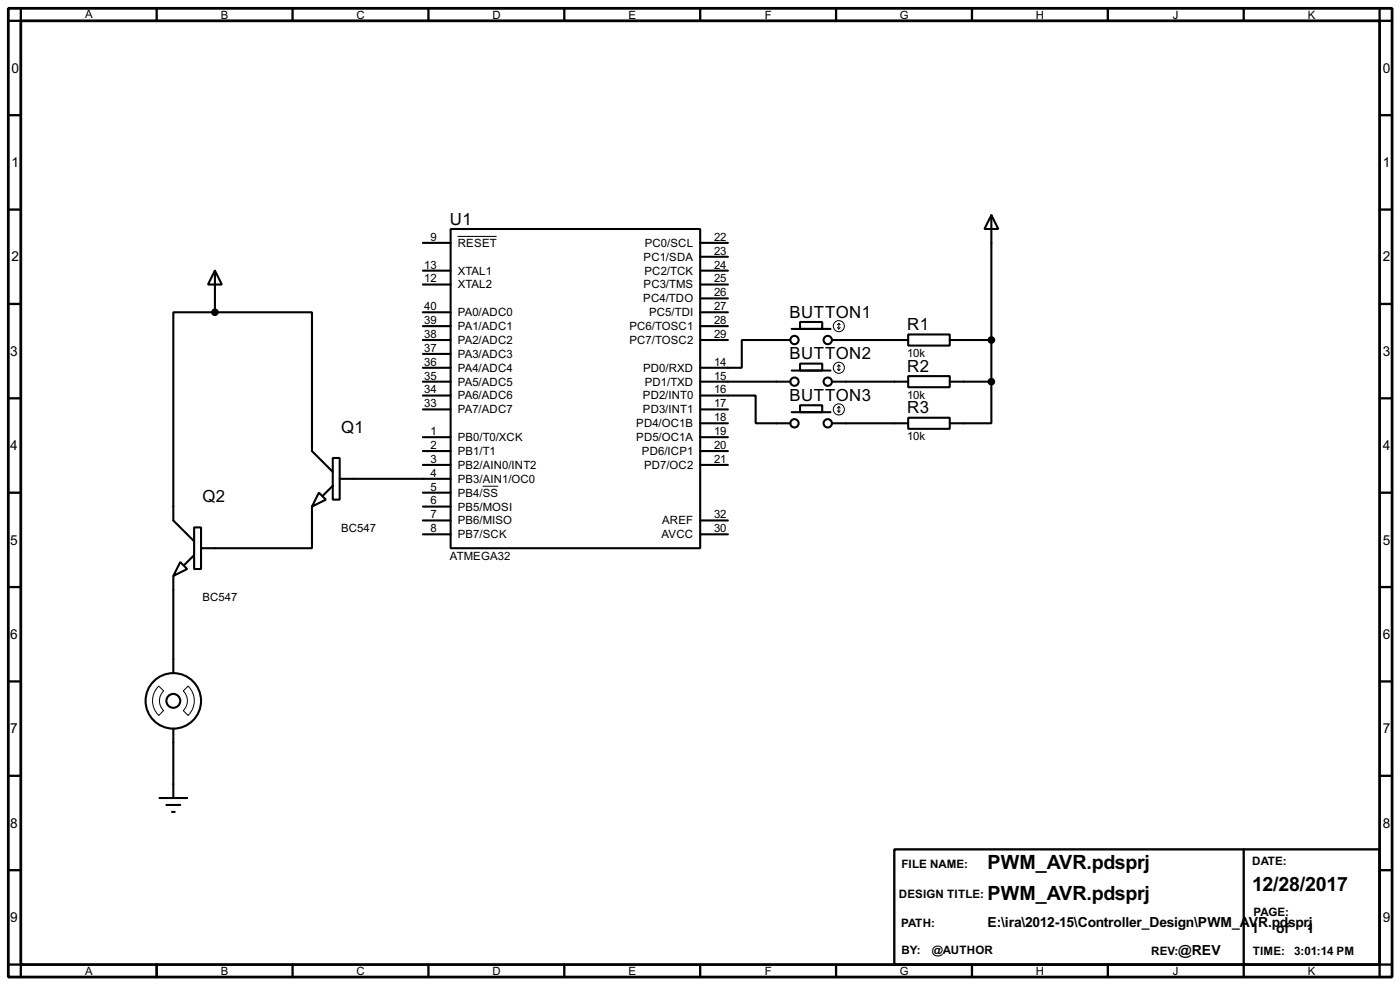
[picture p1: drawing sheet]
<svg xmlns="http://www.w3.org/2000/svg" width="256mm" height="180mm" viewBox="0 0 256 180" stroke-linecap="round" stroke-linejoin="round" font-family="sans-serif">
<path d="M1.5 1.5h253.5v177.3h-253.5zM3.8 3.8h248.9v172.7h-248.9z" fill="none" stroke="#000" stroke-width=".51"/>
<g fill="none" stroke="#000" stroke-width=".42">
<path d="M3.8 1.5v2.3h-2.3M28.7 1.5v2.3M53.6 1.5v2.3M78.5 1.5v2.3M103.4 1.5v2.3M128.3 1.5v2.3M153.2 1.5v2.3M178.1 1.5v2.3M202.9 1.5v2.3M227.8 1.5v2.3M252.7 1.5v2.3h2.3M1.5 21.1h2.3"/>
<path d="M1.5 38.4h2.3M252.7 21.1h2.3M252.7 38.4h2.3M1.5 55.6h2.3M252.7 55.6h2.3M1.5 72.9h2.3M252.7 72.9h2.3M1.5 90.2h2.3M252.7 90.2h2.3M1.5 107.4h2.3M252.7 107.4h2.3M1.5 124.7h2.3"/>
<path d="M252.7 124.7h2.3M1.5 142h2.3M1.5 159.3h2.3M163.8 155.4h88.9v21.1h-88.9zM227.8 155.4v23.4M252.7 142h2.3M252.7 159.3h2.3M1.5 176.5h2.3v2.3M28.7 176.5v2.3M53.6 176.5v2.3M78.5 176.5v2.3M103.4 176.5v2.3"/>
<path d="M128.3 176.5v2.3M153.2 176.5v2.3M178.1 176.5v2.3M202.9 176.5v2.3M255 176.5h-2.3v2.3"/>
</g>
<g fill="none" stroke="#000" stroke-width=".38">
<path d="M181.6 39.4l1.3 2.5h-2.6zM181.6 39.4v30.4M39.4 49.5l1.2 2.6h-2.5zM39.4 57.1h17.7v25.4l3.9 3.9M39.4 57.1h-7.7v38.1l3.9 3.9M39.4 49.5v7.6M77.5 44.4h5M77.5 52.1h5M77.5 49.5h5M77.5 57.1h5M77.5 59.7h5M82.5 41.9h45.8v58.4h-45.8z"/>
<path d="M128.3 44.4h5M128.3 52.1h5M128.3 49.5h5M128.3 47h5M128.3 54.6h5M128.3 57.1h5M128.3 59.7h5M146.6 58.9h4v1.3h-4zM77.5 69.8h5M77.5 62.2h5M77.5 67.3h5M77.5 72.4h5"/>
<path d="M77.5 74.9h5M77.5 64.8h5M128.3 72.4h10.1v5.1h6.4M128.3 77.5h5M128.3 69.8h16.5M128.3 62.2h5M128.3 74.9h5M144.8 62.2h-8.9v5.1h-7.6M145 60.2h7.1M145 67.8h7.1M145 75.4h7.1M146.6 66.5h4v1.3h-4z"/>
<path d="M146.6 74.2h4v1.2h-4zM152.4 77.5h14M152.4 69.8h14M152.4 62.2h14M166.4 61.2h7.6v2h-7.6zM166.4 68.8h7.6v2.1h-7.6zM166.4 76.5h7.6v2h-7.6zM174 69.8h7.6M174 62.2h7.6M181.6 69.8v7.7h-7.6M35.6 96.5h1.2v7.6h-1.2zM57.1 92.7v7.6h-20.3"/>
<path d="M58.4 90.2l1.3 1.2-2.6 1.3zM61 83.8h1.2v7.6h-1.2zM61 88.9l-1.8 1.8M62.2 87.6h20.3M77.5 80h5M77.5 82.5h5M77.5 85.1h5M77.5 90.2h5M77.5 92.7h5M77.5 95.2h5M77.5 97.8h5M128.3 80h5"/>
<path d="M128.3 82.5h5M128.3 85.1h5M128.3 95.2h5M128.3 97.8h5M31.7 105.4v17.8M33 102.9l1.3 1.2-2.6 1.3zM35.6 101.6l-1.8 1.8M31.7 133.3v12.7M29.2 146h5.1M30.5 147.3h2.5M31.5 148.6h.5"/>
<circle cx="145.5" cy="62.2" r=".76"/>
<circle cx="145.5" cy="69.9" r=".76"/>
<circle cx="145.5" cy="77.5" r=".76"/>
<circle cx="151.6" cy="69.9" r=".76"/>
<circle cx="151.6" cy="62.2" r=".76"/>
<circle cx="151.6" cy="77.5" r=".76"/>
<circle cx="31.7" cy="128.3" r="5.1"/>
<circle cx="31.7" cy="128.3" r="1.27"/>
</g>
<g fill="none" stroke="#000" stroke-width=".18">
<path d="M83.8 43.3h7.2M153.4 59.9l.3 .3M153.7 59.2v1M153.7 59.2l-.3 .2M153.7 59.2l.2 .2M153.9 59.9l-.2 .3M153.4 67.6l.3 .2M153.4 75.2l.3 .2M153.7 66.8v1M153.7 74.4v1M153.7 66.8l-.3 .3M153.7 66.8l.2 .3"/>
<path d="M153.7 74.4l-.3 .3M153.7 74.4l.2 .3M153.9 67.6l-.2 .2M153.9 75.2l-.2 .2M88.4 89h2.9M29.1 125.6l.9 .8a2.51 2.51 0 0 0 0 3.6l-.9 .9a3.7 3.7 0 0 1 0-5.3zM33.6 126.4l.9-.8a3.7 3.7 0 0 1 0 5.3l-.9-.9a2.51 2.51 0 0 0 0-3.6z"/>
<circle cx="153.7" cy="59.7" r="1.02"/>
<circle cx="153.7" cy="74.9" r="1.02"/>
<circle cx="153.7" cy="67.3" r="1.02"/>
</g>
<g fill="#000" stroke="#000" stroke-width=".38">
<circle cx="39.4" cy="57.1" r=".51"/>
<circle cx="181.6" cy="62.2" r=".51"/>
<circle cx="181.6" cy="69.8" r=".51"/>
</g>
<g font-size="4">
<text x="180.9" y="159">PWM_AVR.pdsprj</text>
<text x="180.9" y="164.8">PWM_AVR.pdsprj</text>
<text x="229.4" y="163.1">12/28/2017</text>
</g>
<g font-size="3.4">
<text x="82.4" y="41.1">U1</text>
<text x="144.6" y="58.1">BUTTON1</text>
<text x="144.6" y="65.7">BUTTON2</text>
<text x="166.2" y="60.4">R1</text>
<text x="166.2" y="68">R2</text>
<text x="144.6" y="73.4">BUTTON3</text>
<text x="166.2" y="75.6">R3</text>
<text x="62.5" y="79.2">Q1</text>
<text x="37.1" y="91.9">Q2</text>
</g>
<g font-size="2.8">
<text x="2.1" y="13.3">0</text>
<text x="253.3" y="13.3">0</text>
<text x="2.1" y="30.6">1</text>
<text x="253.3" y="30.6">1</text>
<text x="2.1" y="47.8">2</text>
<text x="253.3" y="47.8">2</text>
<text x="1.9" y="65.1">3</text>
<text x="253.3" y="65.1">3</text>
<text x="1.9" y="82.4">4</text>
<text x="253.3" y="82.4">4</text>
<text x="1.9" y="99.7">5</text>
<text x="253.3" y="99.7">5</text>
<text x="1.9" y="116.9">6</text>
<text x="253.3" y="116.9">6</text>
<text x="1.9" y="134.2">7</text>
<text x="253.3" y="134.2">7</text>
<text x="1.9" y="151.5">8</text>
<text x="253.3" y="151.5">8</text>
<text x="1.9" y="168.7">9</text>
<text x="180.9" y="169.7">E:\ira\2012-15\Controller_Design\PWM_AVR.pdsprj</text>
<text x="229.2" y="170.7">1</text>
<text x="233.8" y="170.7">of</text>
<text x="239.4" y="170.7">1</text>
<text x="253.3" y="168.7">9</text>
<text x="215.9" y="174.8">@REV</text>
</g>
<g font-size="2.4">
<text x="165.1" y="158.8">FILE NAME:</text>
<text x="229.4" y="158.3">DATE:</text>
<text x="164.7" y="164.3">DESIGN TITLE:</text>
<text x="229.7" y="167.7">PAGE:</text>
<text x="165.1" y="169.6">PATH:</text>
<text x="165.1" y="174.6">BY:</text>
<text x="170.7" y="174.6">@AUTHOR</text>
<text x="210.9" y="174.7">REV:</text>
<text x="229.5" y="174.7">TIME:</text>
<text x="237.1" y="174.7">3:01:14 PM</text>
</g>
<g font-size="2.3">
<text x="15.6" y="3.3">A</text>
<text x="40.5" y="3.5">B</text>
<text x="65.3" y="3.5">C</text>
<text x="90.2" y="3.5">D</text>
<text x="115.1" y="3.5">E</text>
<text x="140.1" y="3.5">F</text>
<text x="164.8" y="3.5">G</text>
<text x="189.8" y="3.5">H</text>
<text x="214.9" y="3.5">J</text>
<text x="239.6" y="3.5">K</text>
<text x="78.9" y="44.1">9</text>
<text x="83.9" y="45.2">RESET</text>
<text x="117.9" y="47.7">PC1/SDA</text>
<text x="118.1" y="45.2">PC0/SCL</text>
<text x="130.8" y="44.1">22</text>
<text x="130.8" y="46.6">23</text>
<text x="77.7" y="51.7">12</text>
<text x="77.7" y="49.1">13</text>
<text x="83.9" y="52.8">XTAL2</text>
<text x="83.9" y="50.2">XTAL1</text>
<text x="117.9" y="52.8">PC3/TMS</text>
<text x="118.1" y="50.2">PC2/TCK</text>
<text x="130.8" y="49.1">24</text>
<text x="130.8" y="51.7">25</text>
<text x="77.7" y="59.3">39</text>
<text x="77.7" y="56.8">40</text>
<text x="83.9" y="57.9">PA0/ADC0</text>
<text x="117.8" y="55.3">PC4/TDO</text>
<text x="118.9" y="57.9">PC5/TDI</text>
<text x="130.8" y="54.2">26</text>
<text x="130.8" y="56.8">27</text>
<text x="130.8" y="59.3">28</text>
<text x="77.7" y="64.4">37</text>
<text x="77.7" y="61.8">38</text>
<text x="83.9" y="65.5">PA3/ADC3</text>
<text x="83.9" y="62.9">PA2/ADC2</text>
<text x="83.9" y="60.4">PA1/ADC1</text>
<text x="115.3" y="60.4">PC6/TOSC1</text>
<text x="115.3" y="62.9">PC7/TOSC2</text>
<text x="130.8" y="61.8">29</text>
<text x="166.2" y="65.4">10k</text>
<text x="77.7" y="69.5">35</text>
<text x="77.7" y="66.9">36</text>
<text x="83.9" y="70.6">PA5/ADC5</text>
<text x="83.9" y="68">PA4/ADC4</text>
<text x="117.8" y="68">PD0/RXD</text>
<text x="118.1" y="70.6">PD1/TXD</text>
<text x="130.8" y="66.9">14</text>
<text x="130.8" y="69.5">15</text>
<text x="77.7" y="74.5">33</text>
<text x="77.7" y="72">34</text>
<text x="83.9" y="75.6">PA7/ADC7</text>
<text x="83.9" y="73.1">PA6/ADC6</text>
<text x="117.8" y="73.1">PD2/INT0</text>
<text x="117.8" y="75.6">PD3/INT1</text>
<text x="130.8" y="72">16</text>
<text x="130.8" y="74.5">17</text>
<text x="130.8" y="77.1">18</text>
<text x="166.2" y="73">10k</text>
<text x="78.9" y="79.6">1</text>
<text x="78.9" y="82.2">2</text>
<text x="83.9" y="80.7">PB0/T0/XCK</text>
<text x="83.9" y="83.3">PB1/T1</text>
<text x="116.5" y="78.2">PD4/OC1B</text>
<text x="116.5" y="80.7">PD5/OC1A</text>
<text x="117.6" y="83.3">PD6/ICP1</text>
<text x="130.8" y="79.6">19</text>
<text x="130.8" y="82.2">20</text>
<text x="166.2" y="80.6">10k</text>
<text x="78.9" y="84.7">3</text>
<text x="78.9" y="87.2">4</text>
<text x="78.9" y="89.8">5</text>
<text x="83.9" y="85.8">PB2/AIN0/INT2</text>
<text x="83.9" y="88.3">PB3/AIN1/OC0</text>
<text x="118" y="85.8">PD7/OC2</text>
<text x="130.8" y="84.7">21</text>
<text x="78.9" y="92.3">6</text>
<text x="78.9" y="94.9">7</text>
<text x="83.9" y="90.9">PB4/SS</text>
<text x="83.9" y="93.4">PB5/MOSI</text>
<text x="83.9" y="96">PB6/MISO</text>
<text x="121.3" y="96">AREF</text>
<text x="130.8" y="94.9">32</text>
<text x="62.5" y="97.3">BC547</text>
<text x="78.9" y="97.4">8</text>
<text x="83.9" y="98.5">PB7/SCK</text>
<text x="121.2" y="98.5">AVCC</text>
<text x="130.8" y="97.4">30</text>
<text x="82.4" y="102.4">ATMEGA32</text>
<text x="37.1" y="110">BC547</text>
<text x="15.6" y="178.5">A</text>
<text x="40.5" y="178.5">B</text>
<text x="65.3" y="178.5">C</text>
<text x="90.2" y="178.5">D</text>
<text x="115.1" y="178.5">E</text>
<text x="140.1" y="178.5">F</text>
<text x="164.8" y="178.5">G</text>
<text x="189.8" y="178.5">H</text>
<text x="214.9" y="178.5">J</text>
<text x="239.6" y="178.5">K</text>
</g>
</svg>
